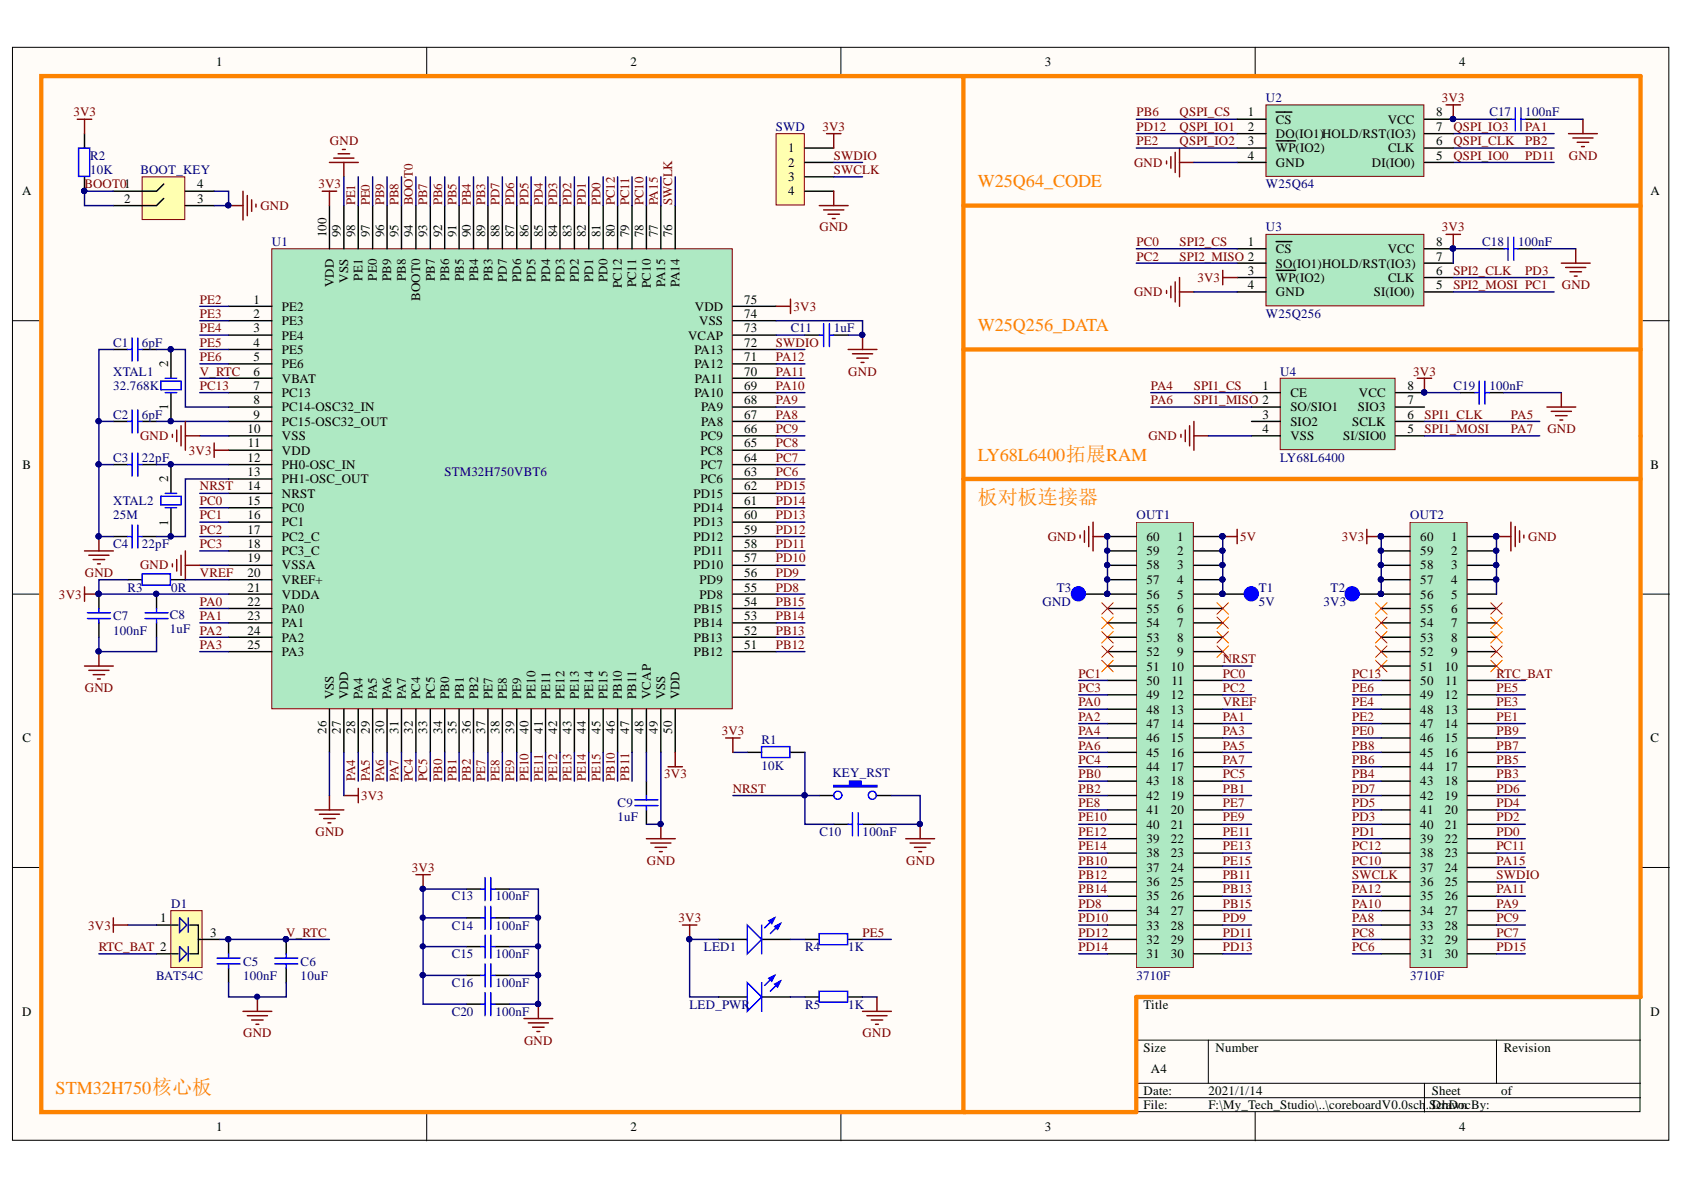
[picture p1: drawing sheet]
# Altium project coreboardV0.1.PrjPCB
1 sheet, 41 parts. Net scope: global (net labels, ports and power ports of the same name join across sheets).
Board file: coreboardV0.1pcb.PcbDoc

## Sheet coreboardV0.1sch.SchDoc
size A4

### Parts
BOOT_KEY  KE_2  [KE_2_1.27]  (value not drawn)
C1  6pF  [0603_C]
C2  6pF  [0603_C]
C3  22pF  [0603_C]
C4  22pF  [0603_C]
C5  100nF  [0603_C]
C6  10uF  [0603_C]
C7  100nF  [0603_C]
C8  1uF  [0603_C]
C9  1uF  [0603_C]
C10  100nF  [0603_C]
C11  1uF  [0603_C]
C13  100nF  [0603_C]
C14  100nF  [0603_C]
C15  100nF  [0603_C]
C16  100nF  [0603_C]
C17  100nF  [0603_C]
C18  100nF  [0603_C]
C19  100nF  [0603_C]
C20  100nF  [0603_C]
D1  BAT54C  [BAT54C]
KEY_RST  KEY_SMT  [KEY_SMT]  (value not drawn)
LED1  0805_LED  [0805_LED]  (value not drawn)
LED_PWR  0805_LED  [0805_LED]  (value not drawn)
OUT1  3710F  [3710F060046G3FT01]
OUT2  3710F  [3710F060046G3FT01]
R1  10K  [0603_R]
R2  10K  [0603_R]
R3  0R  [0603_R]
R4  1K  [0603_R]
R5  1K  [0603_R]
SWD  Header_2.54_4P  [HDR1_4P]  (value not drawn)
T1  5V  [TEST_POINT_2mm]
T2  3V3  [TEST_POINT_2mm]
T3  GND  [TEST_POINT_2mm]
U1  STM32H750VBT6  [LQFP100]  (value not drawn)
U2  W25Q64  [SOIC8-208MIL]
U3  W25Q256  [WSON8]
U4  LY68L6400  [SOP8-150MIL]
XTAL1  32.768K  [XTAL_32.768_3215_2]
XTAL2  25M  [XTAL_5032_2]

### Blocks framed on the sheet
STM32H750核心板: BOOT_KEY C1-C11 C13-C16 C20 D1 KEY_RST LED1 LED_PWR R1-R5 SWD U1 XTAL1 XTAL2

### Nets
3V3: C7.2 C8.1 C13.2 C14.2 C15.2 C16.2 C17.1 C18.1 C19.1 C20.2 D1.1 LED1.A LED_PWR.A OUT2.56 OUT2.57 OUT2.58 OUT2.59 OUT2.60 R1.2 R2.1 R3.1 SWD.1 T2.1 U1.11(VDD) U1.21(VDDA) U1.27(VDD) U1.50(VDD) U1.75(VDD) U1.100(VDD) U2.8(VCC) U3.3(~{WP}(IO2)) U3.7(HOLD/RST(IO3)) U3.8(VCC) U4.8(VCC)
5V: OUT1.1 OUT1.2 OUT1.3 OUT1.4 OUT1.5 T1.1
GND: BOOT_KEY.3 BOOT_KEY.4 C1.1 C2.1 C3.1 C4.1 C5.1 C6.1 C7.1 C8.2 C9.2 C10.1 C11.2 C13.1 C14.1 C15.1 C16.1 C17.2 C18.2 C19.2 C20.1 KEY_RST.2 OUT1.56 OUT1.57 OUT1.58 OUT1.59 OUT1.60 OUT2.1 OUT2.2 OUT2.3 OUT2.4 OUT2.5 R5.2 SWD.4 T3.1 U1.10(VSS) U1.19(VSSA) U1.26(VSS) U1.49(VSS) U1.74(VSS) U1.99(VSS) U2.4(GND) U3.4(GND) U4.4(VSS)
BOOT0: BOOT_KEY.1 BOOT_KEY.2 R2.2 U1.94(BOOT0)
NRST: C10.2 KEY_RST.1 OUT1.10 R1.1 U1.14(NRST)
PA0: OUT1.48 U1.22(PA0)
PA1: OUT1.14 U1.23(PA1) U2.7(HOLD/RST(IO3))  [also labelled QSPI_IO3]
PA2: OUT1.47 U1.24(PA2)
PA3: OUT1.15 U1.25(PA3)
PA4: OUT1.46 U1.28(PA4) U4.1(CE)  [also labelled SPI1_CS]
PA5: OUT1.16 U1.29(PA5) U4.6(SCLK)  [also labelled SPI1_CLK]
PA6: OUT1.45 U1.30(PA6) U4.2(SO/SIO1)  [also labelled SPI1_MISO]
PA7: OUT1.17 U1.31(PA7) U4.5(SI/SIO0)  [also labelled SPI1_MOSI]
PA8: OUT2.33 U1.67(PA8)
PA9: OUT2.27 U1.68(PA9)
PA10: OUT2.34 U1.69(PA10)
PA11: OUT2.26 U1.70(PA11)
PA12: OUT2.35 U1.71(PA12)
PA15: OUT2.24 U1.77(PA15)
PB0: OUT1.43 U1.34(PB0)
PB1: OUT1.19 U1.35(PB1)
PB2: OUT1.42 U1.36(PB2) U2.6(CLK)  [also labelled QSPI_CLK]
PB3: OUT2.18 U1.89(PB3)
PB4: OUT2.43 U1.90(PB4)
PB5: OUT2.17 U1.91(PB5)
PB6: OUT2.44 U1.92(PB6) U2.1(~{CS})  [also labelled QSPI_CS]
PB7: OUT2.16 U1.93(PB7)
PB8: OUT2.45 U1.95(PB8)
PB9: OUT2.15 U1.96(PB9)
PB10: OUT1.37 U1.46(PB10)
PB11: OUT1.25 U1.47(PB11)
PB12: OUT1.36 U1.51(PB12)
PB13: OUT1.26 U1.52(PB13)
PB14: OUT1.35 U1.53(PB14)
PB15: OUT1.27 U1.54(PB15)
PC0: OUT1.11 U1.15(PC0) U3.1(~{CS})  [also labelled SPI2_CS]
PC1: OUT1.50 U1.16(PC1) U3.5(SI(IO0))  [also labelled SPI2_MOSI]
PC2: OUT1.12 U1.17(PC2_C) U3.2(SO(IO1))  [also labelled SPI2_MISO]
PC3: OUT1.49 U1.18(PC3_C)
PC4: OUT1.44 U1.32(PC4)
PC5: OUT1.18 U1.33(PC5)
PC6: OUT2.31 U1.63(PC6)
PC7: OUT2.29 U1.64(PC7)
PC8: OUT2.32 U1.65(PC8)
PC9: OUT2.28 U1.66(PC9)
PC10: OUT2.37 U1.78(PC10)
PC11: OUT2.23 U1.79(PC11)
PC12: OUT2.38 U1.80(PC12)
PC13: OUT2.50 U1.7(PC13)
PD0: OUT2.22 U1.81(PD0)
PD1: OUT2.39 U1.82(PD1)
PD2: OUT2.21 U1.83(PD2)
PD3: OUT2.40 U1.84(PD3) U3.6(CLK)  [also labelled SPI2_CLK]
PD4: OUT2.20 U1.85(PD4)
PD5: OUT2.41 U1.86(PD5)
PD6: OUT2.19 U1.87(PD6)
PD7: OUT2.42 U1.88(PD7)
PD8: OUT1.34 U1.55(PD8)
PD9: OUT1.28 U1.56(PD9)
PD10: OUT1.33 U1.57(PD10)
PD11: OUT1.29 U1.58(PD11) U2.5(DI(IO0))  [also labelled QSPI_IO0]
PD12: OUT1.32 U1.59(PD12) U2.2(DO(IO1))  [also labelled QSPI_IO1]
PD13: OUT1.30 U1.60(PD13)
PD14: OUT1.31 U1.61(PD14)
PD15: OUT2.30 U1.62(PD15)
PE0: OUT2.46 U1.97(PE0)
PE1: OUT2.14 U1.98(PE1)
PE2: OUT2.47 U1.1(PE2) U2.3(~{WP}(IO2))  [also labelled QSPI_IO2]
PE3: OUT2.13 U1.2(PE3)
PE4: OUT2.48 U1.3(PE4)
PE5: OUT2.12 R4.2 U1.4(PE5)
PE6: OUT2.49 U1.5(PE6)
PE7: OUT1.20 U1.37(PE7)
PE8: OUT1.41 U1.38(PE8)
PE9: OUT1.21 U1.39(PE9)
PE10: OUT1.40 U1.40(PE10)
PE11: OUT1.22 U1.41(PE11)
PE12: OUT1.39 U1.42(PE12)
PE13: OUT1.23 U1.43(PE13)
PE14: OUT1.38 U1.44(PE14)
PE15: OUT1.24 U1.45(PE15)
RTC_BAT: D1.2 OUT2.11
SWCLK: OUT2.36 SWD.3 U1.76(PA14)
SWDIO: OUT2.25 SWD.2 U1.72(PA13)
V_RTC: C5.2 C6.2 D1.3 U1.6(VBAT)
VREF: OUT1.13 R3.2 U1.20(VREF+)
NetC1_2: C1.2 U1.8(PC14-OSC32_IN) XTAL1.2(OSC2)
NetC2_2: C2.2 U1.9(PC15-OSC32_OUT) XTAL1.1(OSC1)
NetC3_2: C3.2 U1.12(PH0-OSC_IN) XTAL2.2(OSC2)
NetC4_2: C4.2 U1.13(PH1-OSC_OUT) XTAL2.1(OSC1)
NetC9_1: C9.1 U1.48(VCAP)
NetC11_1: C11.1 U1.73(VCAP)
NetLED1_K: LED1.K R4.1
NetLED_PWR_K: LED_PWR.K R5.1

Not connected (* = marked no-connect by the designer): OUT1 6* 7* 8* 9* 51* 52* 53* 54* 55*; OUT2 6* 7* 8* 9* 10* 51* 52* 53* 54* 55*; U4 3(SIO2) 7(SIO3)

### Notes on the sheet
- W25Q64_CODE
- W25Q256_DATA
- LY68L6400拓展RAM
- 板对板连接器
